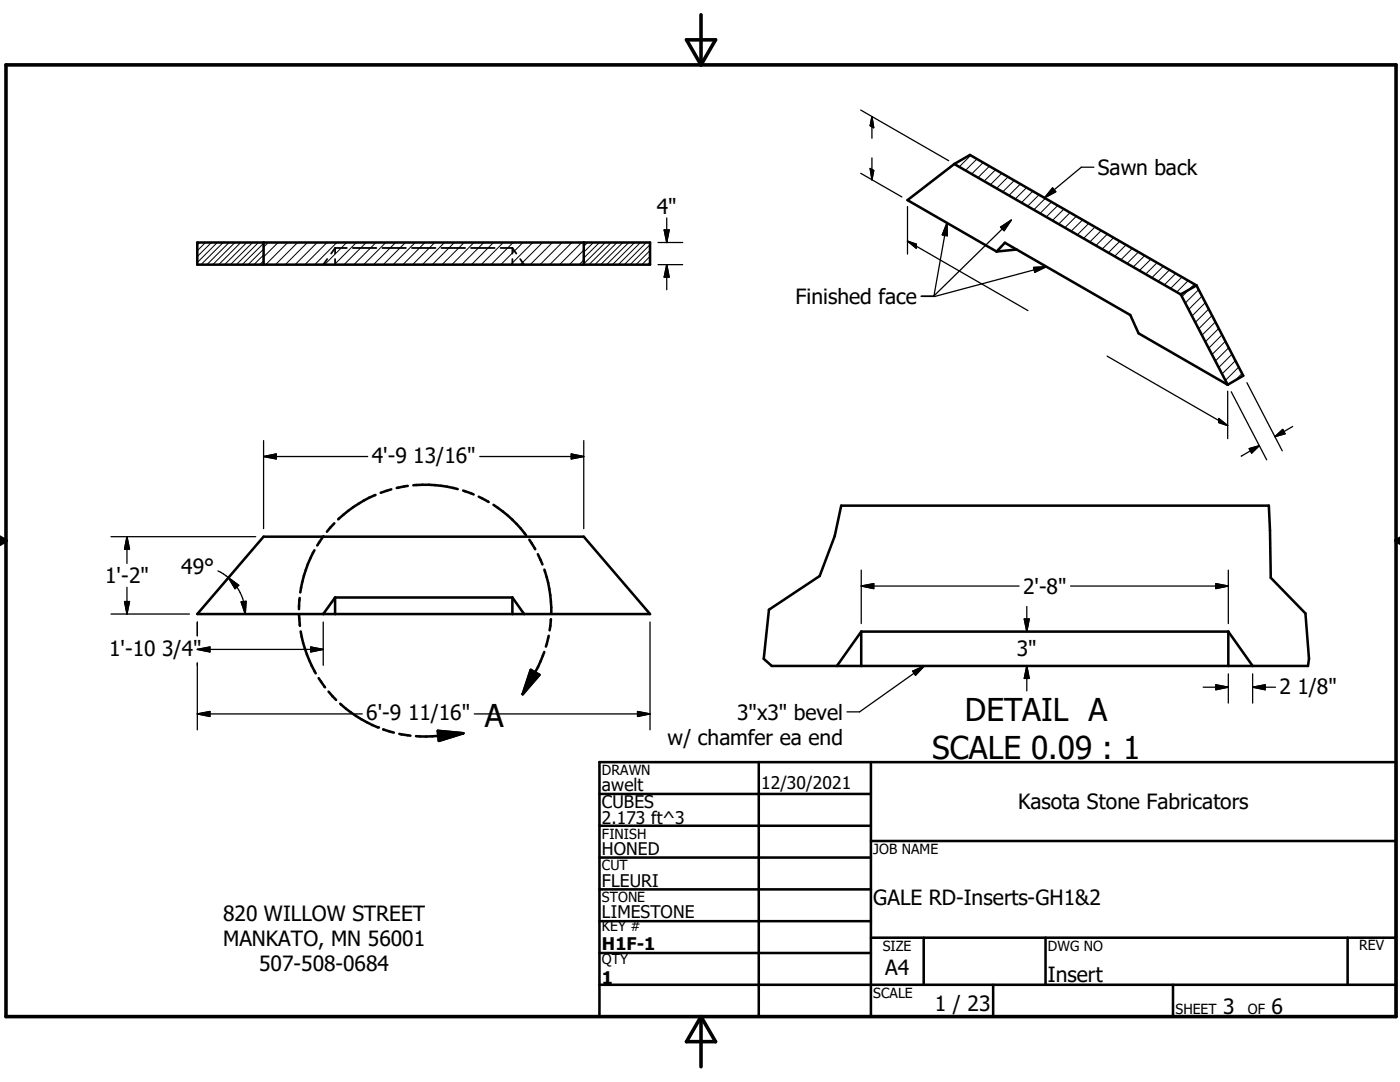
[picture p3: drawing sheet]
<svg xmlns="http://www.w3.org/2000/svg" width="279mm" height="216mm" viewBox="0 0 279 216" stroke-linecap="round" stroke-linejoin="round" font-family="sans-serif">
<g fill="none" stroke="#000" stroke-width=".51">
<path d="M190.4 32.7l-9.3 7.2 17.8 10.3M190.4 32.7l45.2 26M190.4 32.7l3.2-1.8 45.2 26M39.4 48.4h90.3v4.4h-90.3zM52.6 48.4v4.4M116.5 48.4v4.4M198.9 50.2l1.6-1.8 25.1 14.5 1.6 3.6 17.8 10.3M202.9 49.8l-4 .4M235.6 58.7l9.4 18.1M238.8 56.9l9.3 18.1-3.1 1.8M238.8 56.9l-3.2 1.8M74.9 98.8a25.3 25.3 0 0 0-7.4 4.8"/>
<path d="M78.1 97.6l-2.1 .7M81.4 97l-2.2 .4M82.5 96.8a25.2 25.2 0 0 1 8.8 .8M92.4 97.9l2.1 .8M95.5 99.1l2 1.1M52.6 107.1h63.9l13.2 15.4h-90.3zM59.8 119.3l-.1 2.3M62.8 109.8a25.5 25.5 0 0 0-2.9 8.4M64.6 107l-1.3 1.8M66.7 104.4l-1.5 1.7M66.9 119.2v3.3M66.9 119.2l-2.4 3.3"/>
<path d="M66.9 119.2h35.4M98.5 100.7a24.9 24.9 0 0 1 6.5 6.1M102.3 119.2l2.3 3.3M102.3 119.2v3.3M105.6 107.7l1.2 1.9M107.3 110.6l1 2M108.6 113.7a26 26 0 0 1 1.4 8.7M167.9 100.9h85.3l.4 14.4 6.9 7.1 .7 9.1-.2 1.4h-107l-1.6-1.4 1.1-9.8 10.1-6.8 3-7.9zM59.7 122.7l.2 2.2M60 126a26 26 0 0 0 3 8.4M63.6 135.3l1.3 1.8M65.6 138l1.5 1.7"/>
<path d="M105.9 133.7l1.7 1-3.3 3.8zM108.6 130.1l-.3 .7a40.2 40.2 0 0 1-4 7.7M109.5 126.9l-.6 2.1M109.9 123.6l-.2 2.2M171.9 126l-4.9 6.9M171.9 126h73.2M171.9 126v6.9M245.1 126l4.9 6.9M245.1 126v6.9M67.9 140.4a25.3 25.3 0 0 0 7.5 4.7M76.5 145.5l2.1 .7M79.7 146.4l2.2 .4"/>
<path d="M87.4 145.8l5.1 .5-4.9 1.5zM92.5 146.3a50 50 0 0 1-8.7 .6h-.8M119.6 158.4h54.2M119.6 152.1h159v50.8h-159zM151.4 152.1v50.8M173.8 152.1v50.8M119.6 164.8h54.2M119.6 171.1h54.2M119.6 177.5h54.2M173.8 167.8h104.8M119.6 183.8h54.2M119.6 190.2h54.2"/>
<path d="M119.6 196.5h159M173.8 187.1h104.8M184.3 187.1v9.4M198.2 196.5v6.4M208.7 187.1v9.4M234.1 196.5v6.4M268.9 187.1v9.4"/>
</g>
<g fill="none" stroke="#000" stroke-width=".36">
<path d="M65.3 51.7l-.8 1.1M66.9 49.5h2.3M66.9 49.5l-.8 1.1M66.9 49.5v1.1M66.9 51.7v1.1M70.4 49.5h4.7M76.3 49.5h4.7M82.2 49.5h4.7M88.1 49.5h4.7M94 49.5h4.7M99.9 49.5h2.4M102.3 49.5v1.1"/>
<path d="M102.3 51.7v1.1M102.3 49.5l.7 1.1M103.8 51.7l.8 1.1"/>
</g>
<g fill="none" stroke="#000" stroke-width=".2">
<path d="M193.7 31l-2.3 2.3M195 31.7l-2.3 2.3M196.2 32.4l-2.3 2.3M197.5 33.2l-2.3 2.2M198.7 33.9l-2.3 2.3M199.9 34.6l-2.3 2.3M201.2 35.3l-2.3 2.3M202.4 36l-2.3 2.3M203.6 36.7l-2.2 2.3M204.9 37.4l-2.3 2.3M206.1 38.1l-2.2 2.3M207.4 38.9l-2.3 2.3"/>
<path d="M208.6 39.6l-2.3 2.3M39.9 48.4l-.5 .4M41 48.4l-1.6 1.6M42.2 48.4l-2.8 2.8M43.4 48.4l-4 4M44.5 48.4l-4.4 4.4M45.7 48.4l-4.4 4.4M46.9 48.4l-4.4 4.4M48.1 48.4l-4.4 4.4M49.2 48.4l-4.4 4.4M50.4 48.4l-4.4 4.4M51.6 48.4l-4.4 4.4"/>
<path d="M52.6 52l-.8 .8M52.6 50.9l-1.9 1.9M52.6 49.7l-3.1 3.1M52.6 48.5l-4.3 4.3M53.5 48.4l-.9 .9M55.5 48.4l-2.9 2.9M57.4 48.4l-4.4 4.4M59.4 48.4l-4.4 4.4M61.4 48.4l-4.5 4.4M63.3 48.4l-4.4 4.4M65.3 48.4l-4.5 4.4M67.2 48.4l-4.4 4.4"/>
<path d="M69.2 48.4l-4.4 4.4M71.1 48.4l-4.4 4.4M73.1 48.4l-4.4 4.4M75 48.4l-4.4 4.4M77 48.4l-4.4 4.4M79 48.4l-4.5 4.4M80.9 48.4l-4.4 4.4M82.9 48.4l-4.5 4.4M84.8 48.4l-4.4 4.4M86.8 48.4l-4.5 4.4M88.7 48.4l-4.4 4.4M90.7 48.4l-4.4 4.4"/>
<path d="M92.6 48.4l-4.4 4.4M94.6 48.4l-4.4 4.4M96.6 48.4l-4.5 4.4M98.5 48.4l-4.4 4.4M100.5 48.4l-4.5 4.4M102.4 48.4l-4.4 4.4M104.4 48.4l-4.5 4.4M106.3 48.4l-4.4 4.4M108.3 48.4l-4.4 4.4M110.2 48.4l-4.4 4.4M112.2 48.4l-4.4 4.4M114.1 48.4l-4.4 4.4"/>
<path d="M116.1 48.4l-4.4 4.4M116.5 51.9l-.9 .9M116.5 49.9l-2.9 2.9M117.3 48.4l-.8 .8M118.4 48.4l-1.9 1.9M119.6 48.4l-3.1 3.1M120.8 48.4l-4.3 4.3M122 48.4l-4.5 4.4M123.1 48.4l-4.4 4.4M124.3 48.4l-4.4 4.4M125.5 48.4l-4.4 4.4M126.7 48.4l-4.5 4.4"/>
<path d="M127.8 48.4l-4.4 4.4M129 48.4l-4.4 4.4M129.7 52.3l-.4 .5M129.7 51.2l-1.6 1.6M129.7 50l-2.8 2.8M129.7 48.8l-3.9 4M209.9 40.3l-2.3 2.3M211.1 41l-2.3 2.3M212.3 41.7l-2.3 2.3M213.6 42.4l-2.3 2.3M214.8 43.1l-2.3 2.3M216.1 43.9l-2.4 2.3"/>
<path d="M217.3 44.6l-2.3 2.3M218.5 45.3l-2.3 2.3M219.8 46l-2.3 2.3M221 46.7l-2.3 2.3M222.2 47.4l-2.2 2.3M223.5 48.1l-2.3 2.3M224.7 48.8l-2.3 2.4M226 49.6l-2.3 2.3M227.2 50.3l-2.3 2.3M228.4 51l-2.2 2.3M229.7 51.7l-2.3 2.3M230.9 52.4l-2.3 2.3"/>
<path d="M232.2 53.1l-2.3 2.3M233.4 53.8l-2.3 2.3M234.6 54.6l-2.3 2.3M235.9 55.3l-2.3 2.3M237.1 56l-2.3 2.3M238.4 56.7l-2.5 2.5M239.2 57.8l-2.7 2.7M239.9 59.1l-2.7 2.7M240.6 60.4l-2.7 2.7M241.2 61.7l-2.7 2.6M241.9 63l-2.7 2.6M242.6 64.2l-2.7 2.7"/>
<path d="M243.2 65.5l-2.6 2.7M243.9 66.8l-2.7 2.7M244.6 68.1l-2.7 2.7M245.2 69.4l-2.7 2.7M245.9 70.7l-2.7 2.6M246.6 72l-2.7 2.6M247.2 73.2l-2.6 2.7M247.9 74.5l-1.4 1.4"/>
</g>
<path d="M1.2 12.9h277.4v190h-277.4zM137 7.9h5.8l-2.9 5zM139.9 2.9v10M-.1 107.9h1.3M-.1 107.2l1.3 .7M1.2 107.9l-1.2 .7M278.6 107.9h.8M278.6 107.9l.8 .5M279.4 107.4l-.8 .5M139.9 202.9v10M139.9 202.9l2.9 5h-5.8z" fill="none" stroke="#000" stroke-width=".71"/>
<path d="M105.9 133.7l1.7 1-3.3 3.8zM87.4 145.8l5.1 .5-4.9 1.5z" fill="#000" stroke="#000" stroke-width=".51"/>
<circle cx="75.4" cy="145.1" r=".25" fill="#000"/>
<g fill="none" stroke="#000" stroke-width=".25">
<path d="M171.8 34.6l8.2 4.7M171.8 22l17.5 10.1M173.7 33.6l.7 .4-.4 1.9zM174 23.3v4.3M174 31.5v4.4M174 23.3l.4 2.2-.7-.4zM210.1 37.5l.6 .8-2.2 1.2zM218.3 33.4h-2.5l-7.3 6.1M131.3 52.8h4.9M131.3 48.4h4.9M132.6 45.9h.9l-.4 2.5zM133.1 43.5v4.9"/>
<path d="M133.1 52.8v5M133.1 52.8l.4 2.5h-.9zM181.1 48.1l24 13.9M181.1 48.1l1.8 .6v.8zM181.1 41.2v9.5M189 44.5l-2.6 14.6h-2.6M189 44.5v2.5l-.9-.1zM199.7 45.3l2.1-1.4-1.4 2.1zM201.8 43.9l-15.5 15.2M206.3 53.4l2.5-.2-2.3 1.1zM208.8 53.2l-22.2 6h-2.6M220.9 71.1l24.1 13.8"/>
<path d="M245 78.1v9.4M245.7 78.2l7.1 13.6M248.9 76.4l7 13.6M52.6 91.1h20.8M52.6 91.1l2.5-.5v1zM52.6 87.9v17.6M95.7 91.1h20.8M114 90.6l2.5 .5-2.5 .5zM116.5 87.9v17.6M243.2 83.5l1.8 1.4-1.8-.6zM249.3 89.5l2-.6-1.5 1.5zM251.3 88.9l-3.6 2.1"/>
<path d="M254.4 87.1l1.6-1.4 .5 .8zM258 85.1l-3.6 2M22.2 107.1h28.8M25.3 107.1v5.3M25.3 117.2v5.3M25.3 107.1l.5 2.5h-.9zM43.5 113.9l2.1 1.4M45.6 115.3a9.6 9.6 0 0 1 2.8 4.1l.5 3.1M45.6 115.3l2 1.5-.7 .7zM171.9 116.9h31.5M171.9 116.9l2.5-.4v.9zM171.9 113.8v10.6"/>
<path d="M213.6 116.9h31.5M242.6 116.5l2.5 .4-2.5 .5zM245.1 113.8v10.6M22.2 122.5h15.6M24.9 120h.9l-.5 2.5zM39.4 129.6l2.5-.5v1zM39.4 124.1v2.8M39.4 132.3v13.3M39.4 129.6h25.1M48.1 120.1l1-.1-.2 2.5zM62 129.1l2.5 .5-2.5 .5zM64.5 124.1v8.7"/>
<path d="M129.7 124.1v21.5M182.2 133.9l2.3-1-1.8 1.8zM184.5 132.9l-13 9.1h-2.5M204.4 123.5h1l-.5 2.5zM204.9 121v5M204.9 132.9v5M204.9 132.9l.5 2.5h-1zM240.1 137.1h5M242.6 136.6l2.5 .5-2.5 .5zM245.1 134.5v5.8M250 137.1h4.5M250 137.1l2.5-.5v1z"/>
<path d="M250 134.5v5.8M39.4 142.5h32.9M39.4 142.5l2.5-.5v1zM94.7 142.5h35M127.2 142l2.5 .5-2.5 .5z"/>
</g>
<g fill="#000" stroke="#000" stroke-width=".25">
<path d="M173.7 33.6l.7 .4-.4 1.9zM174 23.3l.4 2.2-.7-.4zM210.1 37.5l.6 .8-2.2 1.2zM132.6 45.9h.9l-.4 2.5zM133.1 52.8l.4 2.5h-.9zM181.1 48.1l1.8 .6v.8zM189 44.5v2.5l-.9-.1zM199.7 45.3l2.1-1.4-1.4 2.1zM206.3 53.4l2.5-.2-2.3 1.1zM52.6 91.1l2.5-.5v1zM114 90.6l2.5 .5-2.5 .5zM243.2 83.5l1.8 1.4-1.8-.6z"/>
<path d="M249.3 89.5l2-.6-1.5 1.5zM254.4 87.1l1.6-1.4 .5 .8zM25.3 107.1l.5 2.5h-.9zM45.6 115.3l2 1.5-.7 .7zM171.9 116.9l2.5-.4v.9zM242.6 116.5l2.5 .4-2.5 .5zM24.9 120h.9l-.5 2.5zM39.4 129.6l2.5-.5v1zM48.1 120.1l1-.1-.2 2.5zM62 129.1l2.5 .5-2.5 .5zM182.2 133.9l2.3-1-1.8 1.8zM204.4 123.5h1l-.5 2.5z"/>
<path d="M204.9 132.9l.5 2.5h-1zM242.6 136.6l2.5 .5-2.5 .5zM250 137.1l2.5-.5v1zM39.4 142.5l2.5-.5v1zM127.2 142l2.5 .5-2.5 .5z"/>
</g>
<g font-size="6.3">
<text x="192.6" y="143.9">DETAIL A</text>
<text x="96.8" y="145.1">A</text>
<text x="186.1" y="151.4">SCALE 0.09 : 1</text>
</g>
<g font-size="4.2">
<text x="219.1" y="34.9">Sawn back</text>
<text x="131.1" y="42.7">4&quot;</text>
<text x="158.8" y="60.7">Finished face</text>
<text x="74.2" y="92.4">4'-9 13/16&quot;</text>
<text x="21" y="116.4">1'-2&quot;</text>
<text x="36.2" y="114.5">49°</text>
<text x="204.2" y="118.5">2'-8&quot;</text>
<text x="21.8" y="130.8">1'-10 3/4&quot;</text>
<text x="202.9" y="131">3&quot;</text>
<text x="73.1" y="143.7">6'-9 11/16&quot;</text>
<text x="147.1" y="143.6">3&quot;x3&quot; bevel</text>
<text x="255.4" y="138.4">2 1/8&quot;</text>
<text x="133.2" y="148.6">w/ chamfer ea end</text>
<text x="203.2" y="161.5">Kasota Stone Fabricators</text>
<text x="44.5" y="183.7">820 WILLOW STREET</text>
<text x="174.3" y="180.5">GALE RD-Inserts-GH1&amp;2</text>
<text x="44.5" y="188.8">MANKATO, MN 56001</text>
<text x="51.7" y="193.8">507-508-0684</text>
<text x="176.7" y="194.6">A4</text>
<text x="209.1" y="196">Insert</text>
<text x="186.6" y="201.7">1 / 23</text>
<text x="244.1" y="202.3">3</text>
<text x="253.8" y="202.3">6</text>
</g>
<g font-size="3.5">
<text x="120.1" y="157.9">awelt</text>
<text x="120.1" y="161.2">CUBES</text>
<text x="151.9" y="157.4">12/30/2021</text>
<text x="120.1" y="164.5">2.173 ft^3</text>
<text x="120.1" y="170.6">HONED</text>
<text x="120.1" y="176.9">FLEURI</text>
<text x="120.1" y="183.3">LIMESTONE</text>
<text x="120.1" y="189.7">H1F-1</text>
<text x="120.1" y="196.4">1</text>
</g>
<g font-size="2.8">
<text x="120.1" y="154.6">DRAWN</text>
<text x="120.1" y="167.3">FINISH</text>
<text x="120.1" y="173.7">CUT</text>
<text x="174.3" y="170.4">JOB NAME</text>
<text x="120.1" y="180">STONE</text>
<text x="120.1" y="185.8">KEY #</text>
<text x="176.2" y="189.7">SIZE</text>
<text x="209.1" y="189.7">DWG NO</text>
<text x="271.3" y="189.7">REV</text>
<text x="120.1" y="192.4">QTY</text>
<text x="174.3" y="199.1">SCALE</text>
<text x="234.6" y="202.3">SHEET</text>
<text x="249" y="202.3">OF</text>
</g>
</svg>
